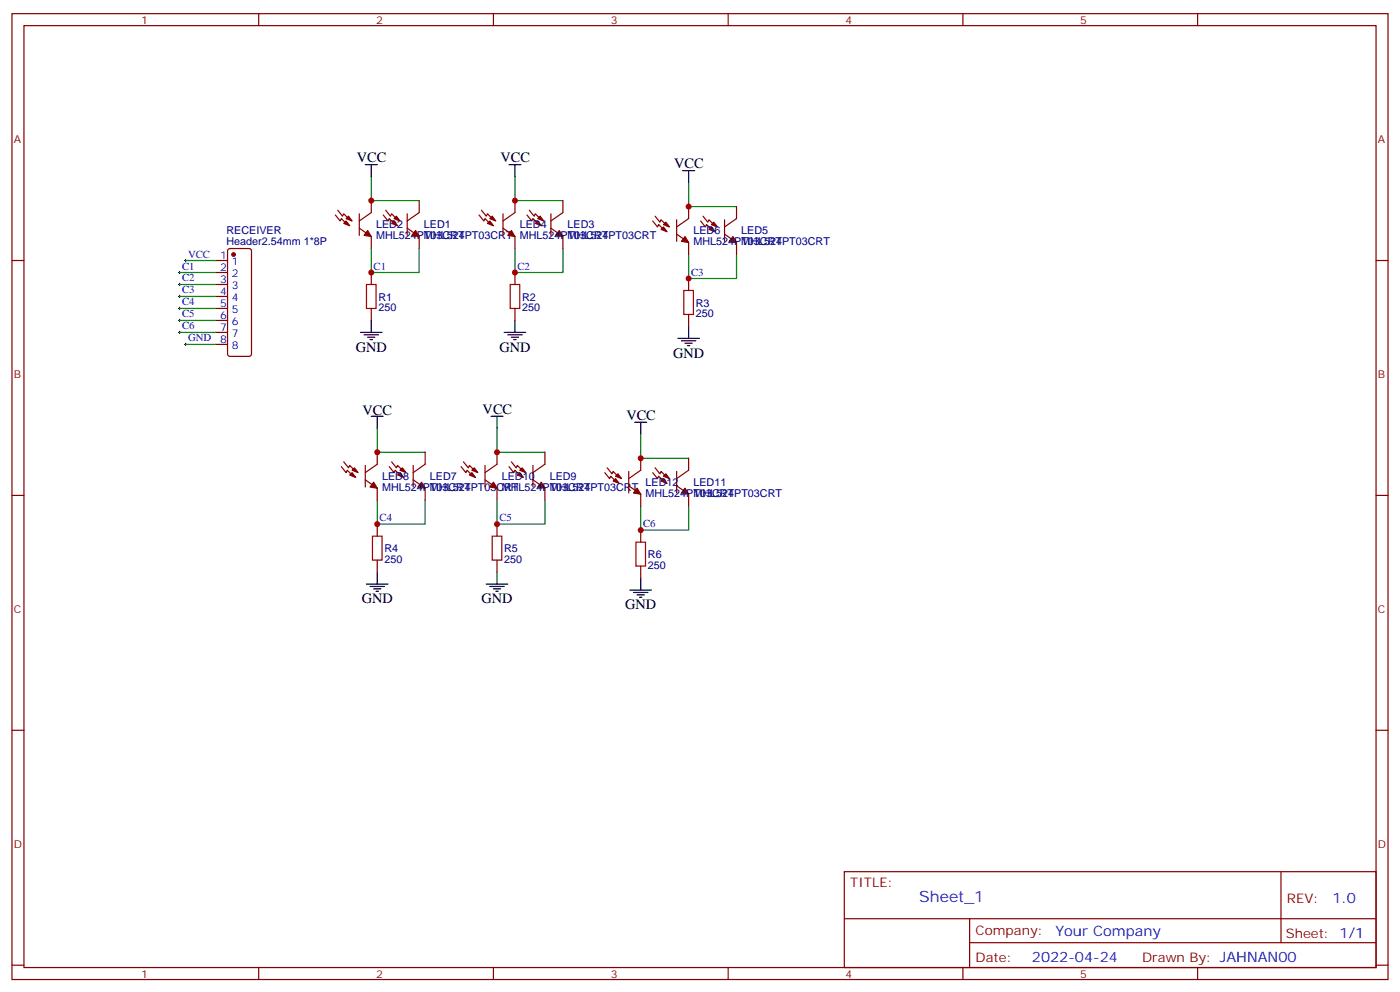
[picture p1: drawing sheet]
<svg xmlns="http://www.w3.org/2000/svg" width="412mm" height="292mm" viewBox="0 0 412 292" stroke-linecap="round" stroke-linejoin="round" font-family="sans-serif">
<g fill="none" stroke="#870000" stroke-width=".35">
<path d="M3.5 4h405.4v284.4h-405.4zM7.1 7.5h398.2v277.3h-398.2zM76.2 4v3.5M145.3 4v3.5M214.5 4v3.5M283.6 4v3.5M352.8 4v3.5M109.4 59.1v3.5l-3.6 2.5M123.5 59.1v3.5l-3.6 2.5M151.7 59.1v3.5l-3.5 2.5M165.8 59.1v3.5l-3.5 2.5M3.5 76.7h3.6"/>
<path d="M63.5 76.7h3.5M67.3 73.4l.4-.2h5.7l.5 .2 .2 .5v30.3l-.3 .5-.4 .2h-5.7l-.5-.2-.2-.5v-30.3zM98.8 63.3l1.4 1.8 .3-.8 1.8 1.8M99.5 61.9l1.4 1.7 .3-.7 1.8 1.8M105.8 67.2l3.6 2.4v3.6M105.8 62.9v6.4M112.9 63.3l1.4 1.8 .4-.8 1.7 1.8M113.6 61.9l1.4 1.7 .4-.7 1.7 1.8M119.9 67.2l3.6 2.4v3.6M119.9 62.9v6.4M141.1 63.3l1.4 1.8 .4-.8 1.7 1.8M141.8 61.9l1.4 1.7 .4-.7 1.7 1.8"/>
<path d="M148.2 67.2l3.5 2.4v3.6M148.2 62.9v6.4M155.2 63.3l1.4 1.8 .4-.8 1.7 1.8M155.9 61.9l1.4 1.7 .4-.7 1.8 1.8M162.3 67.2l3.5 2.4v3.6M162.3 62.9v6.4M192.3 65.1l1.4 1.7 .3-.7 1.8 1.8M193 63.6l1.4 1.8 .3-.7 1.8 1.8M199.3 68.9l3.5 2.5v3.5M199.3 64.7v6.3M202.8 60.8v3.5l-3.5 2.5M206.4 65.1l1.4 1.7 .3-.7 1.8 1.8"/>
<path d="M207.1 63.6l1.4 1.8 .3-.7 1.8 1.8M213.4 68.9l3.6 2.5v3.5M213.4 64.7v6.3M217 60.8v3.5l-3.6 2.5M405.3 76.7h3.6M63.5 80.2h3.5M63.5 83.7h3.5M63.5 87.3h3.5M63.5 90.8h3.5M63.5 94.3h3.5M63.5 97.9h3.5M109.4 80.2v3.5"/>
<path d="M109.4 90.8v3.5M151.7 80.2v3.5M151.7 90.8v3.5M202.8 82v3.5M202.8 92.6v3.5M63.5 101.4h3.5M100.5 137.4l1.5 1.7 .3-.7 1.8 1.8M101.2 136l1.5 1.7 .3-.7 1.8 1.8M107.6 137v6.4M111.1 133.1v3.6l-3.5 2.4M114.7 137.4l1.4 1.7 .3-.7 1.8 1.8M115.4 136l1.4 1.7 .3-.7 1.8 1.8"/>
<path d="M121.7 137v6.4M125.2 133.1v3.6l-3.5 2.4M135.8 137.4l1.4 1.7 .4-.7 1.7 1.8M136.5 136l1.4 1.7 .4-.7 1.8 1.8M142.9 137v6.4M146.4 133.1v3.6l-3.5 2.4M149.9 137.4l1.4 1.7 .4-.7 1.8 1.8M150.6 136l1.4 1.7 .4-.7 1.8 1.8M157 137v6.4M160.5 133.1v3.6l-3.5 2.4M178.2 139.1l1.4 1.8 .3-.7 1.8 1.8M178.9 137.7l1.4 1.8 .3-.7 1.8 1.7"/>
<path d="M185.2 138.8v6.3M188.7 134.9v3.5l-3.5 2.5M192.3 139.1l1.4 1.8 .3-.7 1.8 1.8M193 137.7l1.4 1.8 .3-.7 1.8 1.7M199.3 138.8v6.3M202.8 134.9v3.5l-3.5 2.5M3.5 145.8h3.6M107.6 141.3l3.5 2.4v3.5M111.1 154.3v3.5M121.7 141.3l3.5 2.4v3.5M142.9 141.3l3.5 2.4v3.5M146.4 154.3v3.5"/>
<path d="M157 141.3l3.5 2.4v3.5M185.2 143l3.5 2.5v3.5M188.7 156.1v3.5M199.3 143l3.5 2.5v3.5M405.3 145.8h3.6M111.1 164.9v3.5M146.4 164.9v3.5M188.7 166.7v3.5M3.5 215h3.6M405.3 215h3.6M248.7 256.6h156.6v28.2h-156.6zM377.3 256.6v20.9"/>
<path d="M248.7 270.5h156.5M285.6 277.5h119.6M285.6 270.5v14.1M3.5 284.1h3.6M76.2 284.8v3.6M145.3 284.8v3.6M214.5 284.8v3.6M283.6 284.8v3.6M352.8 284.8v3.6M405.3 284.1h3.6"/>
</g>
<g fill="#870000" stroke="#870000" stroke-width=".35">
<path d="M108.3 67.9l1.1 1.7-2.2-.3z"/>
<path d="M101.2 65.8l.8-.7 1 1.4z"/>
<path d="M102 64.3l.7-.7 1 1.5z"/>
<path d="M122.4 67.9l1.1 1.7-2.1-.3z"/>
<path d="M115.4 65.8l.7-.7 1 1.4z"/>
<path d="M116.1 64.3l.7-.7 1 1.5z"/>
<path d="M164.7 67.9l1.1 1.7-2.1-.3z"/>
<path d="M157.7 65.8l.7-.7 1.1 1.4z"/>
<path d="M158.4 64.3l.7-.7 1.1 1.5z"/>
<path d="M150.6 67.9l1.1 1.7-2.1-.3z"/>
<path d="M143.6 65.8l.7-.7 1 1.4z"/>
<path d="M144.3 64.3l.7-.7 1 1.5z"/>
<path d="M215.9 69.6l1.1 1.8-2.2-.4z"/>
<path d="M208.8 67.5l.7-.7 1.1 1.4z"/>
<path d="M209.5 66.1l.8-.7 1 1.4z"/>
<path d="M201.8 69.6l1 1.8-2.1-.4z"/>
<path d="M194.7 67.5l.7-.7 1.1 1.4z"/>
<path d="M195.4 66.1l.7-.7 1.1 1.4z"/>
<path d="M124.2 142l1 1.7-2.1-.3z"/>
<path d="M117.1 139.8l.7-.7 1.1 1.4z"/>
<path d="M117.8 138.4l.7-.7 1.1 1.4z"/>
<path d="M110.1 142l1 1.7-2.1-.3z"/>
<path d="M103 139.8l.7-.7 1.1 1.4z"/>
<path d="M103.7 138.4l.7-.7 1.1 1.4z"/>
<path d="M159.5 142l1 1.7-2.1-.3z"/>
<path d="M152.4 139.8l.7-.7 1.1 1.4z"/>
<path d="M153.1 138.4l.7-.7 1.1 1.4z"/>
<path d="M145.3 142l1.1 1.7-2.1-.3z"/>
<path d="M138.3 139.8l.7-.7 1.1 1.4z"/>
<path d="M139 138.4l.7-.7 1.1 1.4z"/>
<path d="M201.8 143.7l1 1.8-2.1-.4z"/>
<path d="M194.7 141.6l.7-.7 1.1 1.4z"/>
<path d="M195.4 140.2l.7-.7 1.1 1.4z"/>
<path d="M187.7 143.7l1 1.8-2.1-.4z"/>
<path d="M180.6 141.6l.7-.7 1.1 1.4z"/>
<path d="M181.3 140.2l.7-.7 1.1 1.4z"/>
<circle cx="68.8" cy="74.9" r=".53"/>
</g>
<path d="M107.9 83.7h2.9v7.1h-2.9zM150.3 83.7h2.8v7.1h-2.8zM201.4 85.5h2.9v7.1h-2.9zM109.7 157.8h2.8v7.1h-2.8zM145 157.8h2.8v7.1h-2.8zM187.3 159.6h2.8v7.1h-2.8z" fill="none" stroke="#a10000" stroke-width=".35"/>
<g fill="none" stroke="#008700" stroke-width=".35">
<path d="M109.4 52v7.1h14.1M151.7 52v7.1h14.1M202.8 53.8v7h14.2M54.7 76.7h8.8M109.4 73.2v7h14.1v-7M151.7 73.2v7h14.1v-7M202.8 74.9v7.1h14.2v-7.1M52.9 80.2h10.6M52.9 83.7h10.6M52.9 87.3h10.6M52.9 90.8h10.6M52.9 94.3h10.6"/>
<path d="M52.9 97.9h10.6M54.7 101.4h8.8M111.1 126.1v7h14.1M146.4 126.1v7h14.1M188.7 127.8v7.1h14.1M111.1 147.2v7.1h14.1v-7.1M146.4 147.2v7.1h14.1v-7.1M188.7 149v7.1h14.1v-7.1"/>
</g>
<g fill="none" stroke="#000" stroke-width=".35">
<path d="M107.6 48.5h3.5M109.4 48.5v3.5M149.9 48.5h3.6M151.7 48.5v3.5M201.1 50.2h3.5M202.8 50.2v3.6M106.2 97.9h6.3M107.2 98.6h4.3M108.3 99.3h2.1M109 100h.7M109.4 94.3v3.6M148.5 97.9h6.4"/>
<path d="M149.6 98.6h4.2M150.6 99.3h2.2M151.3 100h.7M151.7 94.3v3.6M199.7 99.6h6.3M202.8 96.1v3.5M200.7 100.3h4.3M201.8 101h2.1M202.5 101.7h.7M109.4 122.6h3.5M111.1 122.6v3.5M144.6 122.6h3.6"/>
<path d="M146.4 122.6v3.5M187 124.3h3.5M188.7 124.3v3.5M107.9 171.9h6.4M109 172.6h4.2M110.1 173.4h2.1M110.8 174.1h.7M111.1 168.4v3.5M143.2 171.9h6.4M144.3 172.6h4.2M145.3 173.4h2.2M146 174.1h.8"/>
<path d="M146.4 168.4v3.5M185.6 173.7h6.3M186.6 174.4h4.3M187.7 175.1h2.1M188.4 175.8h.7M188.7 170.2v3.5"/>
</g>
<g fill="none" stroke="#000" stroke-width=".29">
<path d="M52.9 79.9v.7M54.3 76.7h.7M54.7 76.3v.7M109.4 79.9v.7M151.7 79.9v.7M52.6 80.2h.7M52.6 83.7h.7M52.6 87.3h.7M52.6 90.8h.7M52.6 94.3h.7M52.6 97.9h.7M52.9 83.4v.7"/>
<path d="M52.9 86.9v.7M52.9 90.5v.7M52.9 94v.7M52.9 97.5v.7M109 80.2h.7M151.3 80.2h.7M202.5 82h.7M202.8 81.6v.7M54.3 101.4h.7M54.7 101v.7M110.8 154.3h.7M111.1 154v.7"/>
<path d="M146 154.3h.8M146.4 154v.7M188.4 156.1h.7M188.7 155.7v.7"/>
</g>
<g fill="#c00">
<circle cx="109.4" cy="80.2" r=".88"/>
<circle cx="109.4" cy="59.1" r=".88"/>
<circle cx="151.7" cy="59.1" r=".88"/>
<circle cx="151.7" cy="80.2" r=".88"/>
<circle cx="202.8" cy="60.8" r=".88"/>
<circle cx="202.8" cy="82" r=".88"/>
<circle cx="111.1" cy="133.1" r=".88"/>
<circle cx="111.1" cy="154.3" r=".88"/>
<circle cx="146.4" cy="133.1" r=".88"/>
<circle cx="146.4" cy="154.3" r=".88"/>
<circle cx="188.7" cy="134.9" r=".88"/>
<circle cx="188.7" cy="156.1" r=".88"/>
</g>
<text font-size="4.6" fill="#00f" x="270.8" y="265.6">Sheet_1</text>
<g font-size="4.2">
<text x="105.1" y="47.8">VCC</text>
<text x="147.5" y="47.8">VCC</text>
<text x="198.6" y="49.5">VCC</text>
<text x="104.8" y="103.5">GND</text>
<text x="147.1" y="103.5">GND</text>
<text x="198.3" y="105.3">GND</text>
<text x="106.8" y="122.2">VCC</text>
<text x="142.2" y="121.8">VCC</text>
<text x="184.5" y="123.6">VCC</text>
<text x="106.5" y="177.6">GND</text>
<text x="141.8" y="177.6">GND</text>
<text x="184.1" y="179.4">GND</text>
</g>
<g font-size="4.2" fill="#00f">
<text x="392.5" y="265.9">1.0</text>
<text x="310.9" y="275.4">Your Company</text>
<text x="304" y="283.2">2022-04-24</text>
</g>
<g font-size="3.9" fill="#800">
<text x="250.5" y="261.2">TITLE:</text>
<text x="379.1" y="265.9">REV:</text>
<text x="287.4" y="275.4">Company:</text>
<text x="378.7" y="276">Sheet: 1/1</text>
<text x="287.4" y="283.1">Date:</text>
<text x="336.4" y="283.2">Drawn By: JAHNAN00</text>
</g>
<g font-size="3.2" fill="#800">
<text x="41.6" y="7">1</text>
<text x="110.8" y="7">2</text>
<text x="179.9" y="7">3</text>
<text x="249.1" y="7">4</text>
<text x="318.2" y="7">5</text>
<text x="4.1" y="42.1">A</text>
<text x="405.9" y="42.1">A</text>
<text x="4.1" y="111.3">B</text>
<text x="405.9" y="111.3">B</text>
<text x="4.1" y="180.4">C</text>
<text x="405.9" y="180.4">C</text>
<text x="4.1" y="249.6">D</text>
<text x="405.9" y="249.6">D</text>
<text x="41.6" y="287.8">1</text>
<text x="110.8" y="287.8">2</text>
<text x="179.9" y="287.8">3</text>
<text x="249.1" y="287.8">4</text>
<text x="318.2" y="287.8">5</text>
</g>
<g font-size="3.2" fill="#000080">
<text x="66.7" y="69">RECEIVER</text>
<text x="110.8" y="70.5">MHL524PT03CRT</text>
<text x="110.8" y="67.2">LED2</text>
<text x="124.9" y="70.5">MHL524PT03CRT</text>
<text x="124.9" y="67.2">LED1</text>
<text x="153.1" y="70.5">MHL524PT03CRT</text>
<text x="153.1" y="67.2">LED4</text>
<text x="167.2" y="70.5">MHL524PT03CRT</text>
<text x="167.2" y="67.2">LED3</text>
<text x="204.3" y="69">LED6</text>
<text x="218.4" y="69">LED5</text>
<text x="66.7" y="72.1">Header2.54mm 1*8P</text>
<text x="204.3" y="72.2">MHL524PT03CRT</text>
<text x="218.4" y="72.2">MHL524PT03CRT</text>
<text x="111.5" y="88.5">R1</text>
<text x="153.8" y="88.5">R2</text>
<text x="111.5" y="91.6">250</text>
<text x="153.8" y="91.6">250</text>
<text x="205" y="93.3">250</text>
<text x="205" y="90.3">R3</text>
<text x="112.5" y="141.3">LED8</text>
<text x="126.6" y="141.3">LED7</text>
<text x="147.8" y="141.3">LED10</text>
<text x="161.9" y="141.3">LED9</text>
<text x="190.1" y="143.1">LED12</text>
<text x="204.3" y="143.1">LED11</text>
<text x="112.5" y="144.5">MHL524PT03CRT</text>
<text x="126.6" y="144.5">MHL524PT03CRT</text>
<text x="147.8" y="144.5">MHL524PT03CRT</text>
<text x="161.9" y="144.5">MHL524PT03CRT</text>
<text x="190.1" y="146.3">MHL524PT03CRT</text>
<text x="204.3" y="146.3">MHL524PT03CRT</text>
<text x="113.2" y="165.7">250</text>
<text x="113.2" y="162.6">R4</text>
<text x="148.5" y="165.7">250</text>
<text x="148.5" y="162.6">R5</text>
<text x="190.9" y="167.4">250</text>
<text x="190.9" y="164.4">R6</text>
</g>
<g font-size="3.2" fill="#00f">
<text x="55.4" y="75.8">VCC</text>
<text x="64.8" y="76.3">1</text>
<text x="53.6" y="79.3">C1</text>
<text x="53.6" y="82.9">C2</text>
<text x="64.8" y="79.9">2</text>
<text x="64.8" y="83.4">3</text>
<text x="68.3" y="78.1">1</text>
<text x="68.3" y="81.6">2</text>
<text x="110.1" y="79.3">C1</text>
<text x="152.4" y="79.3">C2</text>
<text x="203.6" y="81.1">C3</text>
<text x="53.6" y="86.4">C3</text>
<text x="53.6" y="89.9">C4</text>
<text x="64.8" y="86.9">4</text>
<text x="68.3" y="85.2">3</text>
<text x="68.3" y="88.7">4</text>
<text x="53.6" y="93.5">C5</text>
<text x="64.8" y="90.5">5</text>
<text x="64.8" y="94">6</text>
<text x="68.3" y="92.2">5</text>
<text x="68.3" y="95.7">6</text>
<text x="53.6" y="97">C6</text>
<text x="55.4" y="100.5">GND</text>
<text x="64.8" y="97.5">7</text>
<text x="64.8" y="101">8</text>
<text x="68.3" y="99.3">7</text>
<text x="68.3" y="102.8">8</text>
<text x="111.8" y="153.4">C4</text>
<text x="147.1" y="153.4">C5</text>
<text x="189.4" y="155.2">C6</text>
</g>
</svg>
